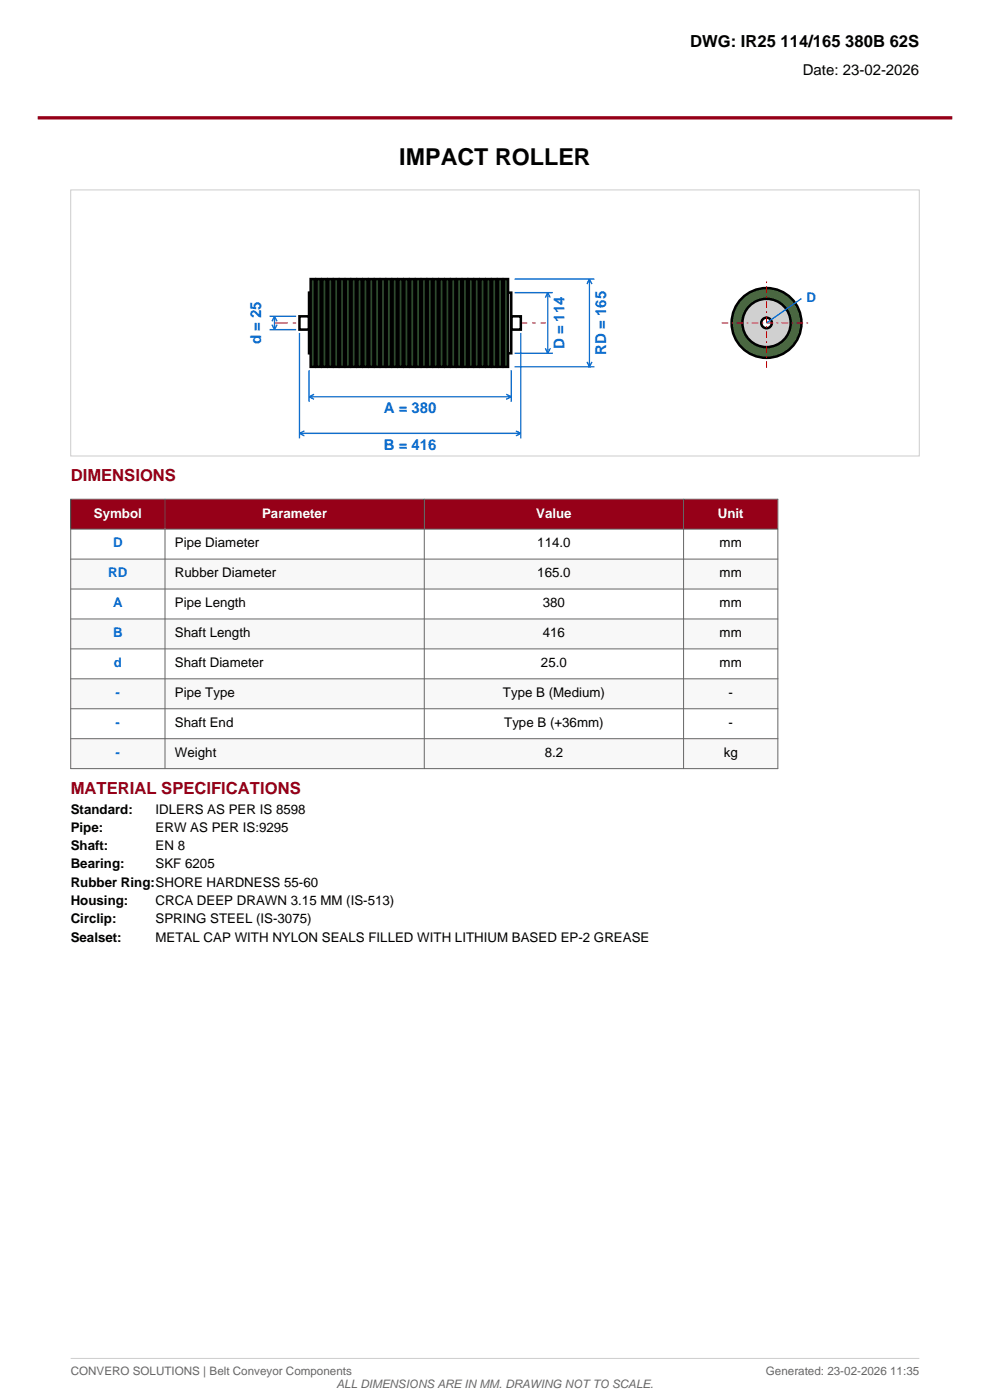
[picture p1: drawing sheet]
<svg xmlns="http://www.w3.org/2000/svg" width="210mm" height="297mm" viewBox="0 0 210 297" stroke-linecap="round" stroke-linejoin="round" font-family="sans-serif">
<path d="M8 25h194" fill="none" stroke="#960018" stroke-width=".71" stroke-linecap="butt"/>
<path d="M15 40.3h180v56.4h-180z" fill="none" stroke="#ccc" stroke-width=".21"/>
<path d="M58.2 68.5h57.6" fill="none" stroke="#c00" stroke-width=".21" stroke-dasharray="2.8 1.1 .7 1.1" stroke-linecap="butt"/>
<g fill="#fff" stroke="#000" stroke-width=".53">
<path d="M63.5 67.1h2.1v2.8h-2.1z" fill-rule="evenodd"/>
<path d="M108.4 67.1h2.1v2.8h-2.1z" fill-rule="evenodd"/>
</g>
<path d="M65.6 62.1h42.8v12.8h-42.8z" fill-rule="evenodd" fill="#e8e8e8" stroke="#000" stroke-width=".53"/>
<g fill="#2d4a2d" stroke="#000" stroke-width=".53">
<path d="M65.9 59.2h.9v18.6h-.9z" fill-rule="evenodd"/>
<path d="M67.1 59.2h.9v18.6h-.9z" fill-rule="evenodd"/>
<path d="M68.4 59.2h.9v18.6h-.9z" fill-rule="evenodd"/>
<path d="M69.6 59.2h.9v18.6h-.9z" fill-rule="evenodd"/>
<path d="M70.9 59.2h.9v18.6h-.9z" fill-rule="evenodd"/>
<path d="M72.1 59.2h.9v18.6h-.9z" fill-rule="evenodd"/>
<path d="M73.3 59.2h.9v18.6h-.9z" fill-rule="evenodd"/>
<path d="M74.6 59.2h.9v18.6h-.9z" fill-rule="evenodd"/>
<path d="M75.8 59.2h.9v18.6h-.9z" fill-rule="evenodd"/>
<path d="M77.1 59.2h.9v18.6h-.9z" fill-rule="evenodd"/>
<path d="M78.3 59.2h.9v18.6h-.9z" fill-rule="evenodd"/>
<path d="M79.5 59.2h1v18.6h-1z" fill-rule="evenodd"/>
<path d="M80.8 59.2h.9v18.6h-.9z" fill-rule="evenodd"/>
<path d="M82 59.2h.9v18.6h-.9z" fill-rule="evenodd"/>
<path d="M83.3 59.2h.9v18.6h-.9z" fill-rule="evenodd"/>
<path d="M84.5 59.2h.9v18.6h-.9z" fill-rule="evenodd"/>
<path d="M85.8 59.2h.9v18.6h-.9z" fill-rule="evenodd"/>
<path d="M87 59.2h.9v18.6h-.9z" fill-rule="evenodd"/>
<path d="M88.2 59.2h.9v18.6h-.9z" fill-rule="evenodd"/>
<path d="M89.5 59.2h.9v18.6h-.9z" fill-rule="evenodd"/>
<path d="M90.7 59.2h.9v18.6h-.9z" fill-rule="evenodd"/>
<path d="M92 59.2h.9v18.6h-.9z" fill-rule="evenodd"/>
<path d="M93.2 59.2h.9v18.6h-.9z" fill-rule="evenodd"/>
<path d="M94.5 59.2h.9v18.6h-.9z" fill-rule="evenodd"/>
<path d="M95.7 59.2h.9v18.6h-.9z" fill-rule="evenodd"/>
<path d="M96.9 59.2h.9v18.6h-.9z" fill-rule="evenodd"/>
<path d="M98.2 59.2h.9v18.6h-.9z" fill-rule="evenodd"/>
<path d="M99.4 59.2h.9v18.6h-.9z" fill-rule="evenodd"/>
<path d="M100.7 59.2h.9v18.6h-.9z" fill-rule="evenodd"/>
<path d="M101.9 59.2h.9v18.6h-.9z" fill-rule="evenodd"/>
<path d="M103.1 59.2h.9v18.6h-.9z" fill-rule="evenodd"/>
<path d="M104.4 59.2h.9v18.6h-.9z" fill-rule="evenodd"/>
<path d="M105.6 59.2h.9v18.6h-.9z" fill-rule="evenodd"/>
<path d="M106.9 59.2h.9v18.6h-.9z" fill-rule="evenodd"/>
</g>
<g fill="none" stroke="#06c" stroke-width=".28">
<path d="M109.2 59.2h16.9M125 59.2v18.6M125 59.2l-.5 1.1M125 59.2l.6 1.1M57.2 69.9h5.6M57.2 67.1h5.6M57.7 68.9l.5 1M58.2 67.1v2.8M58.2 67.1l-.5 1.1M58.2 67.1l.6 1.1M58.8 68.9l-.6 1M63.5 70.6v22.4"/>
<path d="M65.6 78.5v6.7M108.4 78.5v6.7M109.2 74.9h8.1M109.2 62.1h8.1M109.2 77.8h16.9M110.5 70.6v22.4M115.7 73.9l.5 1M116.2 62.1v12.8M116.2 62.1l-.5 1M116.2 62.1l.5 1M116.7 73.9l-.5 1M124.5 76.8l.5 1"/>
<path d="M125.6 76.8l-.6 1M63.5 91.9h47M63.5 91.9l1.1 .6M64.6 91.4l-1.1 .5M65.6 84.2h42.8M65.6 84.2l1 .5M66.6 83.6l-1 .6M107.4 83.6l1 .6M108.4 84.2l-1 .5M109.4 91.4l1.1 .5M110.5 91.9l-1.1 .6"/>
</g>
<circle cx="162.6" cy="68.5" r="7.4" fill="#4a6741" stroke="#000" stroke-width=".53"/>
<circle cx="162.6" cy="68.5" r="5.1" fill="#d0d0d0" stroke="#000" stroke-width=".53"/>
<circle cx="162.6" cy="68.5" r="1.12" fill="#fff" stroke="#000" stroke-width=".53"/>
<path d="M153.1 68.5h19M162.6 78v-19" fill="none" stroke="#c00" stroke-width=".21" stroke-dasharray="1.4 .7 .4 .7" stroke-linecap="butt"/>
<path d="M170 63.3l-7.4 5.2" fill="none" stroke="#06c" stroke-width=".28"/>
<path d="M15 105.9h150v6.4h-150z" fill-rule="evenodd" fill="#960018"/>
<path d="M15 112.3h150v6.3h-150z" fill-rule="evenodd" fill="#fff"/>
<path d="M15 118.6h150v6.4h-150z" fill-rule="evenodd" fill="#f8f8f8"/>
<path d="M15 125h150v6.3h-150z" fill-rule="evenodd" fill="#fff"/>
<path d="M15 131.3h150v6.4h-150z" fill-rule="evenodd" fill="#f8f8f8"/>
<path d="M15 137.7h150v6.3h-150z" fill-rule="evenodd" fill="#fff"/>
<path d="M15 144h150v6.4h-150z" fill-rule="evenodd" fill="#f8f8f8"/>
<path d="M15 150.4h150v6.3h-150z" fill-rule="evenodd" fill="#fff"/>
<path d="M15 156.7h150v6.4h-150z" fill-rule="evenodd" fill="#f8f8f8"/>
<path d="M15 105.9h150v57.2h-150zM15 112.3h150M15 118.6h150M35 105.9v57.2M90 105.9v57.2M145 105.9v57.2M15 125h150M15 131.3h150M15 137.7h150M15 144h150M15 150.4h150M15 156.7h150" fill="none" stroke="#666" stroke-width=".21"/>
<path d="M15 288.2h180" fill="none" stroke="#ccc" stroke-width=".21"/>
<text font-size="4.9" x="84.7" y="35">IMPACT ROLLER</text>
<text font-size="3.5" x="146.4" y="10">DWG: IR25 114/165 380B 62S</text>
<g font-size="3.5" fill="#960018">
<text x="15" y="102">DIMENSIONS</text>
<text x="15" y="168.3">MATERIAL SPECIFICATIONS</text>
</g>
<text font-size="3.2" x="170.3" y="16">Date: 23-02-2026</text>
<g font-size="3.2" fill="#06c">
<text x="55.4" y="73.1" transform="rotate(-90 55.4 73.1)">d = 25</text>
<text x="119.7" y="74.1" transform="rotate(-90 119.7 74.1)">D = 114</text>
<text x="128.6" y="75.3" transform="rotate(-90 128.6 75.3)">RD = 165</text>
<text x="81.4" y="87.7">A = 380</text>
<text x="81.4" y="95.5">B = 416</text>
</g>
<g font-size="2.8" fill="#06c">
<text x="171.1" y="64">D</text>
<text x="24" y="116.1">D</text>
<text x="23" y="122.5">RD</text>
<text x="24" y="128.8">A</text>
<text x="24" y="135.2">B</text>
<text x="24.1" y="141.5">d</text>
<text x="24.5" y="147.9">-</text>
<text x="24.5" y="154.2">-</text>
<text x="24.5" y="160.6">-</text>
</g>
<g font-size="2.8" fill="#fff">
<text x="19.9" y="109.8">Symbol</text>
<text x="55.6" y="109.8">Parameter</text>
<text x="113.7" y="109.8">Value</text>
<text x="152.3" y="109.8">Unit</text>
</g>
<g font-size="2.8">
<text x="37.1" y="116.1">Pipe Diameter</text>
<text x="114" y="116.1">114.0</text>
<text x="152.6" y="116.1">mm</text>
<text x="37.1" y="122.5">Rubber Diameter</text>
<text x="114" y="122.5">165.0</text>
<text x="152.6" y="122.5">mm</text>
<text x="37.1" y="128.8">Pipe Length</text>
<text x="115.1" y="128.8">380</text>
<text x="152.6" y="128.8">mm</text>
<text x="37.1" y="135.2">Shaft Length</text>
<text x="115.1" y="135.2">416</text>
<text x="152.6" y="135.2">mm</text>
<text x="37.1" y="141.5">Shaft Diameter</text>
<text x="114.8" y="141.5">25.0</text>
<text x="152.6" y="141.5">mm</text>
<text x="37.1" y="147.9">Pipe Type</text>
<text x="106.7" y="147.9">Type B (Medium)</text>
<text x="154.5" y="147.9">-</text>
<text x="37.1" y="154.2">Shaft End</text>
<text x="107" y="154.2">Type B (+36mm)</text>
<text x="154.5" y="154.2">-</text>
<text x="37.1" y="160.6">Weight</text>
<text x="115.5" y="160.6">8.2</text>
<text x="153.5" y="160.6">kg</text>
<text x="15" y="172.6">Standard:</text>
<text x="33" y="172.6">IDLERS AS PER IS 8598</text>
<text x="15" y="176.5">Pipe:</text>
<text x="33" y="176.5">ERW AS PER IS:9295</text>
<text x="15" y="180.3">Shaft:</text>
<text x="15" y="184.2">Bearing:</text>
<text x="33" y="180.3">EN 8</text>
<text x="33" y="184.2">SKF 6205</text>
<text x="15" y="188.1">Rubber Ring:SHORE HARDNESS 55-60</text>
<text x="15" y="192">Housing:</text>
<text x="33" y="192">CRCA DEEP DRAWN 3.15 MM (IS-513)</text>
<text x="15" y="195.9">Circlip:</text>
<text x="33" y="195.9">SPRING STEEL (IS-3075)</text>
<text x="15" y="199.7">Sealset:</text>
<text x="33" y="199.7">METAL CAP WITH NYLON SEALS FILLED WITH LITHIUM BASED EP-2 GREASE</text>
</g>
<g font-size="2.5" fill="#666">
<text x="15" y="291.7">CONVERO SOLUTIONS | Belt Conveyor Components</text>
<text x="162.5" y="291.7">Generated: 23-02-2026 11:35</text>
<text x="71.4" y="294.5">ALL DIMENSIONS ARE IN MM. DRAWING NOT TO SCALE.</text>
</g>
</svg>
